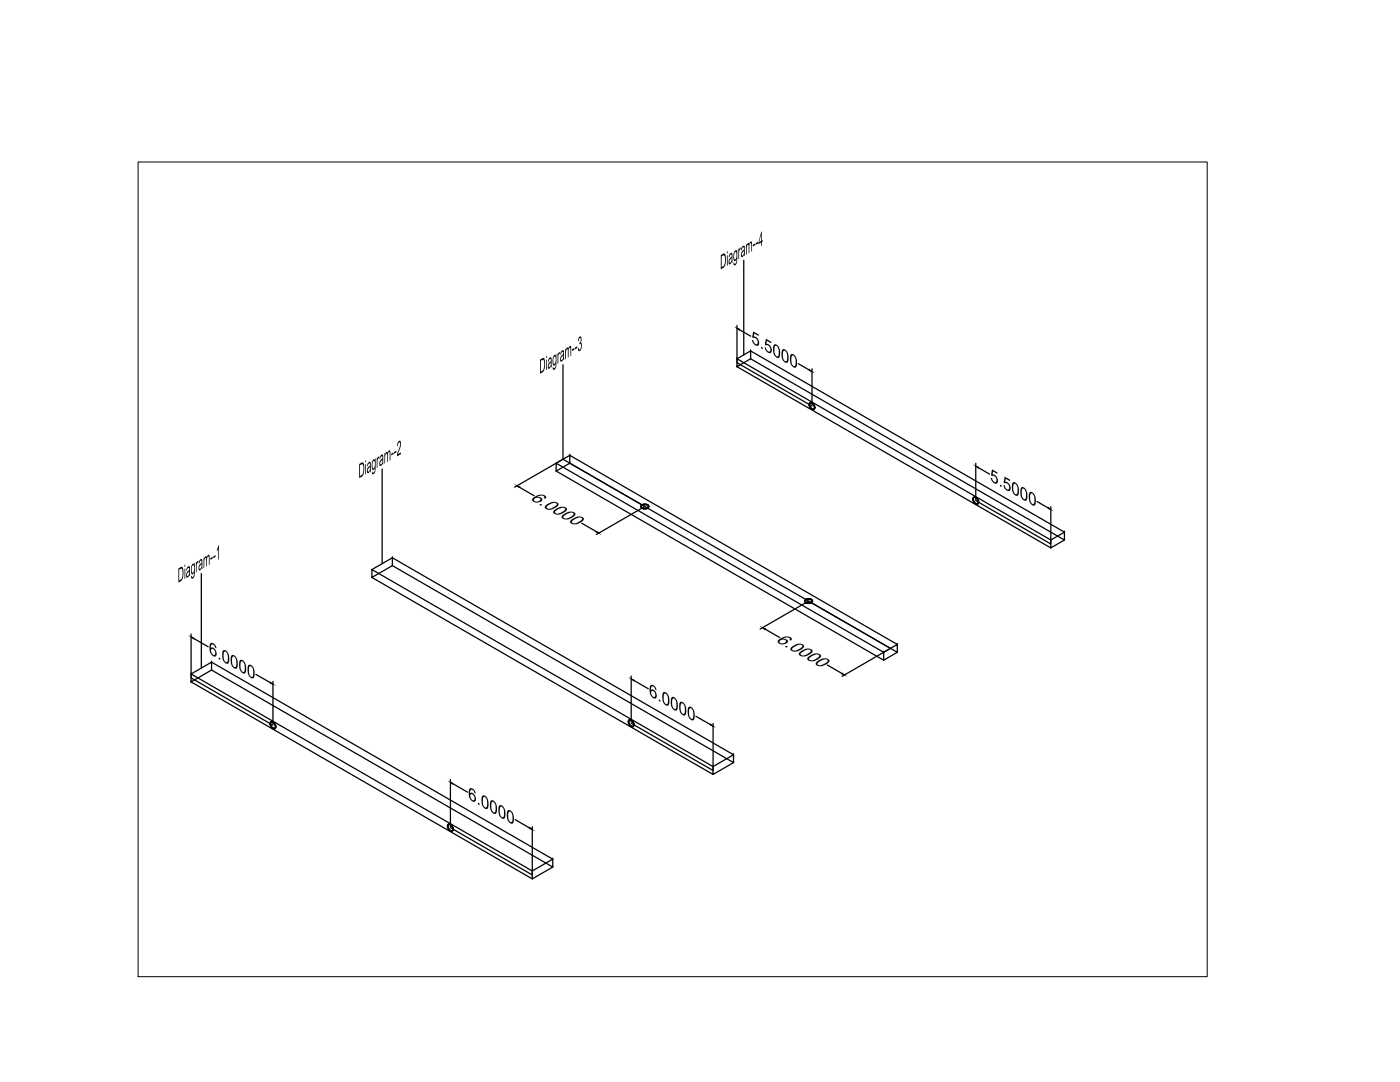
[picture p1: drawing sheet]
<svg xmlns="http://www.w3.org/2000/svg" width="279mm" height="216mm" viewBox="0 0 279 216" stroke-linecap="round" stroke-linejoin="round" font-family="sans-serif">
<!-- layer: objetc outline -->
<g fill="none" stroke="#000" stroke-width=".25">
<path d="M147.1 71.6l2.7-1.6v1.6l-2.7 1.6zM147.1 71.6h.1M147.1 73.2h.1M147.1 71.6l62.6 36.2M147.1 73.2l62.6 36.1M149.8 70l62.6 36.2v1.6l-62.6-36.2M111 92.4l65.4 37.8v1.5l-65.4-37.7zM111 94h.1M113.7 90.9h.1M113.7 92.4h.1M113.7 92.4l-2.7 1.6M113.7 90.9l-2.7 1.5"/>
<path d="M74.2 113.6l68.1 39.4v1.5l-68.1-39.3zM74.2 115.2h.1M78.3 111.3h.1M78.3 112.9h.1M78.3 112.9l-4.1 2.3M78.3 111.3l-4.1 2.3M209.7 107.8h.1M209.7 109.3h.1M212.4 106.2l-2.7 1.6v1.5l2.7-1.5M212.4 106.2h.1M212.4 107.8h.1M38.1 134.5l4.1-2.4v1.6l-4.1 2.4z"/>
<path d="M38.1 134.5h.1M38.1 136.1h.1M38.1 134.5l68.1 39.3M38.1 136.1l68.1 39.3M42.2 132.1l68.1 39.3v1.6l-68.1-39.3M176.4 130.2l2.7-1.6v1.6l-2.7 1.5M176.4 130.2h.1M176.4 131.7h.1M179.1 128.6l-65.4-37.7v1.5l65.4 37.8M179.1 128.6h.1M179.1 130.2h.1M142.3 153l4.1-2.4v1.6l-4.1 2.3"/>
<path d="M142.3 153h.1M142.3 154.5h.1M146.4 150.6l-68.1-39.3v1.6l68.1 39.3M146.4 150.6h.1M146.4 152.2h.1M106.2 173.8h.1M106.2 175.4h.1M110.3 171.4l-4.1 2.4v1.6l4.1-2.4M110.3 171.4h.1M110.3 173h.1"/>
</g>
<!-- layer: holes -->
<g fill="none" stroke="#000" stroke-width=".25">
<path d="M147.1 72.4l15 8.6M112.4 91.6l16.3 9.5M161.5 80.7h.1zM161.5 80.5a.76 .76 0 0 1 .9 .3 .76 .76 0 0 1-.1 .9 .98 .98 0 0 1-.8-1.2zM161.6 80.4a.76 .76 0 0 1 .9 .4 .76 .76 0 0 1-.1 .9 .98 .98 0 0 1-.8-1.3zM161.6 80.5a.71 .71 0 0 1 .8 .3 .71 .71 0 0 1-.1 .9l-.6-.5zM161.6 80.3a.93 .93 0 0 1 .9 1.4 .93 .93 0 0 1-.9-1.4zM162 81.6v.1zM162 80.4v.1zM162.5 81.3h.1zM194.2 99.6h.1zM194.2 99.3a.76 .76 0 0 1 .9 .4 .76 .76 0 0 1-.1 .9 .98 .98 0 0 1-.8-1.3z"/>
<path d="M194.3 99.3a.76 .76 0 0 1 .8 .3 .76 .76 0 0 1-.1 1 .98 .98 0 0 1-.7-1.3zM194.3 99.3a.71 .71 0 0 1 .8 .4 .71 .71 0 0 1-.1 .8l-.6-.4zM194.3 99.2a.93 .93 0 0 1 .8 1.4 .93 .93 0 0 1-.8-1.4zM194.7 99.2v.1zM194.7 99.9l15 8.6M127.9 101.1h.1zM127.9 100.9l.8-.3a.59 .59 0 0 1 .7 .6l-.7 .3a.59 .59 0 0 1-.8-.6zM128.2 100.8l.2-.1a.75 .75 0 0 1 1 .5 .98 .98 0 0 1-1.4 0zM128.2 100.7l.2-.1a.75 .75 0 0 1 1 .5 .98 .98 0 0 1-1.4 0zM128.2 100.8l.5-.1a.54 .54 0 0 1 .7 .5l-.7 .3a.54 .54 0 0 1-.7-.5zM128.6 100.6v.1zM128.7 101.4v.2z"/>
<path d="M129.4 101l.1 .1zM160.6 119.8l.8-.3a.59 .59 0 0 1 .7 .6l-.7 .3a.59 .59 0 0 1-.8-.6zM160.8 119.6l.1 .1zM160.8 119.7l.3-.1a.75 .75 0 0 1 1 .5 .98 .98 0 0 1-1.5 0zM160.8 119.6l.3-.1a.75 .75 0 0 1 1 .5 .98 .98 0 0 1-1.5 0zM160.9 119.7l.5-.2a.54 .54 0 0 1 .7 .5l-.7 .3a.54 .54 0 0 1-.7-.5zM161.4 119.9l16.3 9.5M161.9 119.6v.1zM194.7 100.5v.1zM195.2 100.2h.1zM38.1 135.3l16.4 9.4M160.8 120.2v.1z"/>
<path d="M161.9 120.2v.1zM53.9 144.4h.1zM54 144.1a.76 .76 0 0 1 .8 .4 .76 .76 0 0 1-.1 .9 .98 .98 0 0 1-.7-1.3zM54 144.2a.71 .71 0 0 1 .8 .3 .71 .71 0 0 1-.1 .8l-.6-.4zM54.1 144.1a.76 .76 0 0 1 .8 .4 .76 .76 0 0 1-.1 .9 .98 .98 0 0 1-.7-1.3zM54.1 144a.93 .93 0 0 1 .8 1.4 .93 .93 0 0 1-.8-1.4zM54.5 145.3l-.1 .1zM54.5 144l-.1 .1zM55 145h.1zM125.4 144h.1zM125.5 143.8a.76 .76 0 0 1 .8 .3 .76 .76 0 0 1-.1 .9 .98 .98 0 0 1-.7-1.2zM125.5 143.8a.71 .71 0 0 1 .8 .3 .71 .71 0 0 1-.1 .9l-.6-.5z"/>
<path d="M125.5 143.7a.76 .76 0 0 1 .9 .4 .76 .76 0 0 1-.1 .9 .98 .98 0 0 1-.8-1.3zM125.6 143.6a.93 .93 0 0 1 .8 1.4 .93 .93 0 0 1-.8-1.4zM126 143.6l-.1 .1zM126 144.9l-.1 .1zM126 144.3l16.3 9.4M126.5 144.6h.1zM89.3 164.8h.1zM89.4 164.6a.76 .76 0 0 1 .8 .3 .76 .76 0 0 1-.1 1 .98 .98 0 0 1-.7-1.3zM89.5 164.5a.76 .76 0 0 1 .8 .4 .76 .76 0 0 1-.1 .9 .98 .98 0 0 1-.7-1.3zM89.5 164.6a.71 .71 0 0 1 .7 .3 .71 .71 0 0 1-.1 .9l-.6-.5zM89.5 164.4a.93 .93 0 0 1 .8 1.4 .93 .93 0 0 1-.8-1.4zM89.9 165.7v.1z"/>
<path d="M89.9 164.5v.1zM89.9 165.1l16.3 9.5M90.4 165.4h.1z"/>
</g>
<!-- layer: dim -->
<g fill="none" stroke="#000" stroke-width=".25">
<path d="M147.1 64.9v7.3M147.6 65.8l2.2 1.3M162.1 73.6v7.2M103.7 97.2l2.9 1.7M112.2 91.7l-9.5 5.5M194.7 92.4v7.3M195.2 93.3l2.3 1.3M116.1 104.4l2.9 1.7M128.5 101.2l-9.5 5.5M209.7 101.1v7.2M38.1 126.5v8.6M38.6 127.4l3 1.7"/>
<path d="M54.5 136v8.5M126 134.9v9.2M126.5 135.7l2.9 1.7M152.7 125.5l2.9 1.7M161.2 120l-9.5 5.5M165.1 132.7l2.9 1.7M177.5 129.5l-9.5 5.5M89.9 155.5v9.5M90.4 156.4l2.9 1.7M142.3 144.3v9.2M106.2 165v9.4"/>
</g>
<path d="M147.1 65.5l.5 .2v.2zM103.2 96.9l.5 .3-.1 .1zM194.7 93l.5 .2v.2zM118.9 106.1l.2-.1 .4 .4zM38.1 127.1l.5 .2v.2zM126 135.5l.5 .2v.1zM152.2 125.2l.6 .3-.2 .1zM168 134.4l.1-.1 .4 .4zM89.9 156.1l.5 .2v.2z" fill="#000" stroke="#000" stroke-width=".2"/>
<!-- layer: text -->
<path d="M148.4 51.9v18.9M112.4 72.8v18.8M76.3 93.6v18.9M40.2 114.4v18.9" fill="none" stroke="#000" stroke-width=".25"/>
<!-- layer: 0 -->
<path d="M27.6 32.3h213.3v162.6h-213.3z" fill="none" stroke="#000" stroke-width=".2"/>
<g font-size="4.4">
<text x="143.7" y="53.8" transform="rotate(-30 143.7 53.8)">Diagram--4</text>
<text x="107.6" y="74.7" transform="rotate(-30 107.6 74.7)">Diagram--3</text>
<text x="71.6" y="95.5" transform="rotate(-30 71.6 95.5)">Diagram--2</text>
<text x="35.5" y="116.3" transform="rotate(-30 35.5 116.3)">Diagram--1</text>
</g>
<g font-size="3.9">
<text x="149.9" y="68.4" transform="rotate(30 149.9 68.4)">5.5000</text>
<text x="197.6" y="95.9" transform="rotate(30 197.6 95.9)">5.5000</text>
<text x="105.7" y="99.6" transform="rotate(30 105.7 99.6)">6.0000</text>
<text x="41.7" y="130.4" transform="rotate(30 41.7 130.4)">6.0000</text>
<text x="154.7" y="127.9" transform="rotate(30 154.7 127.9)">6.0000</text>
<text x="129.5" y="138.8" transform="rotate(30 129.5 138.8)">6.0000</text>
<text x="93.4" y="159.4" transform="rotate(30 93.4 159.4)">6.0000</text>
</g>
</svg>
